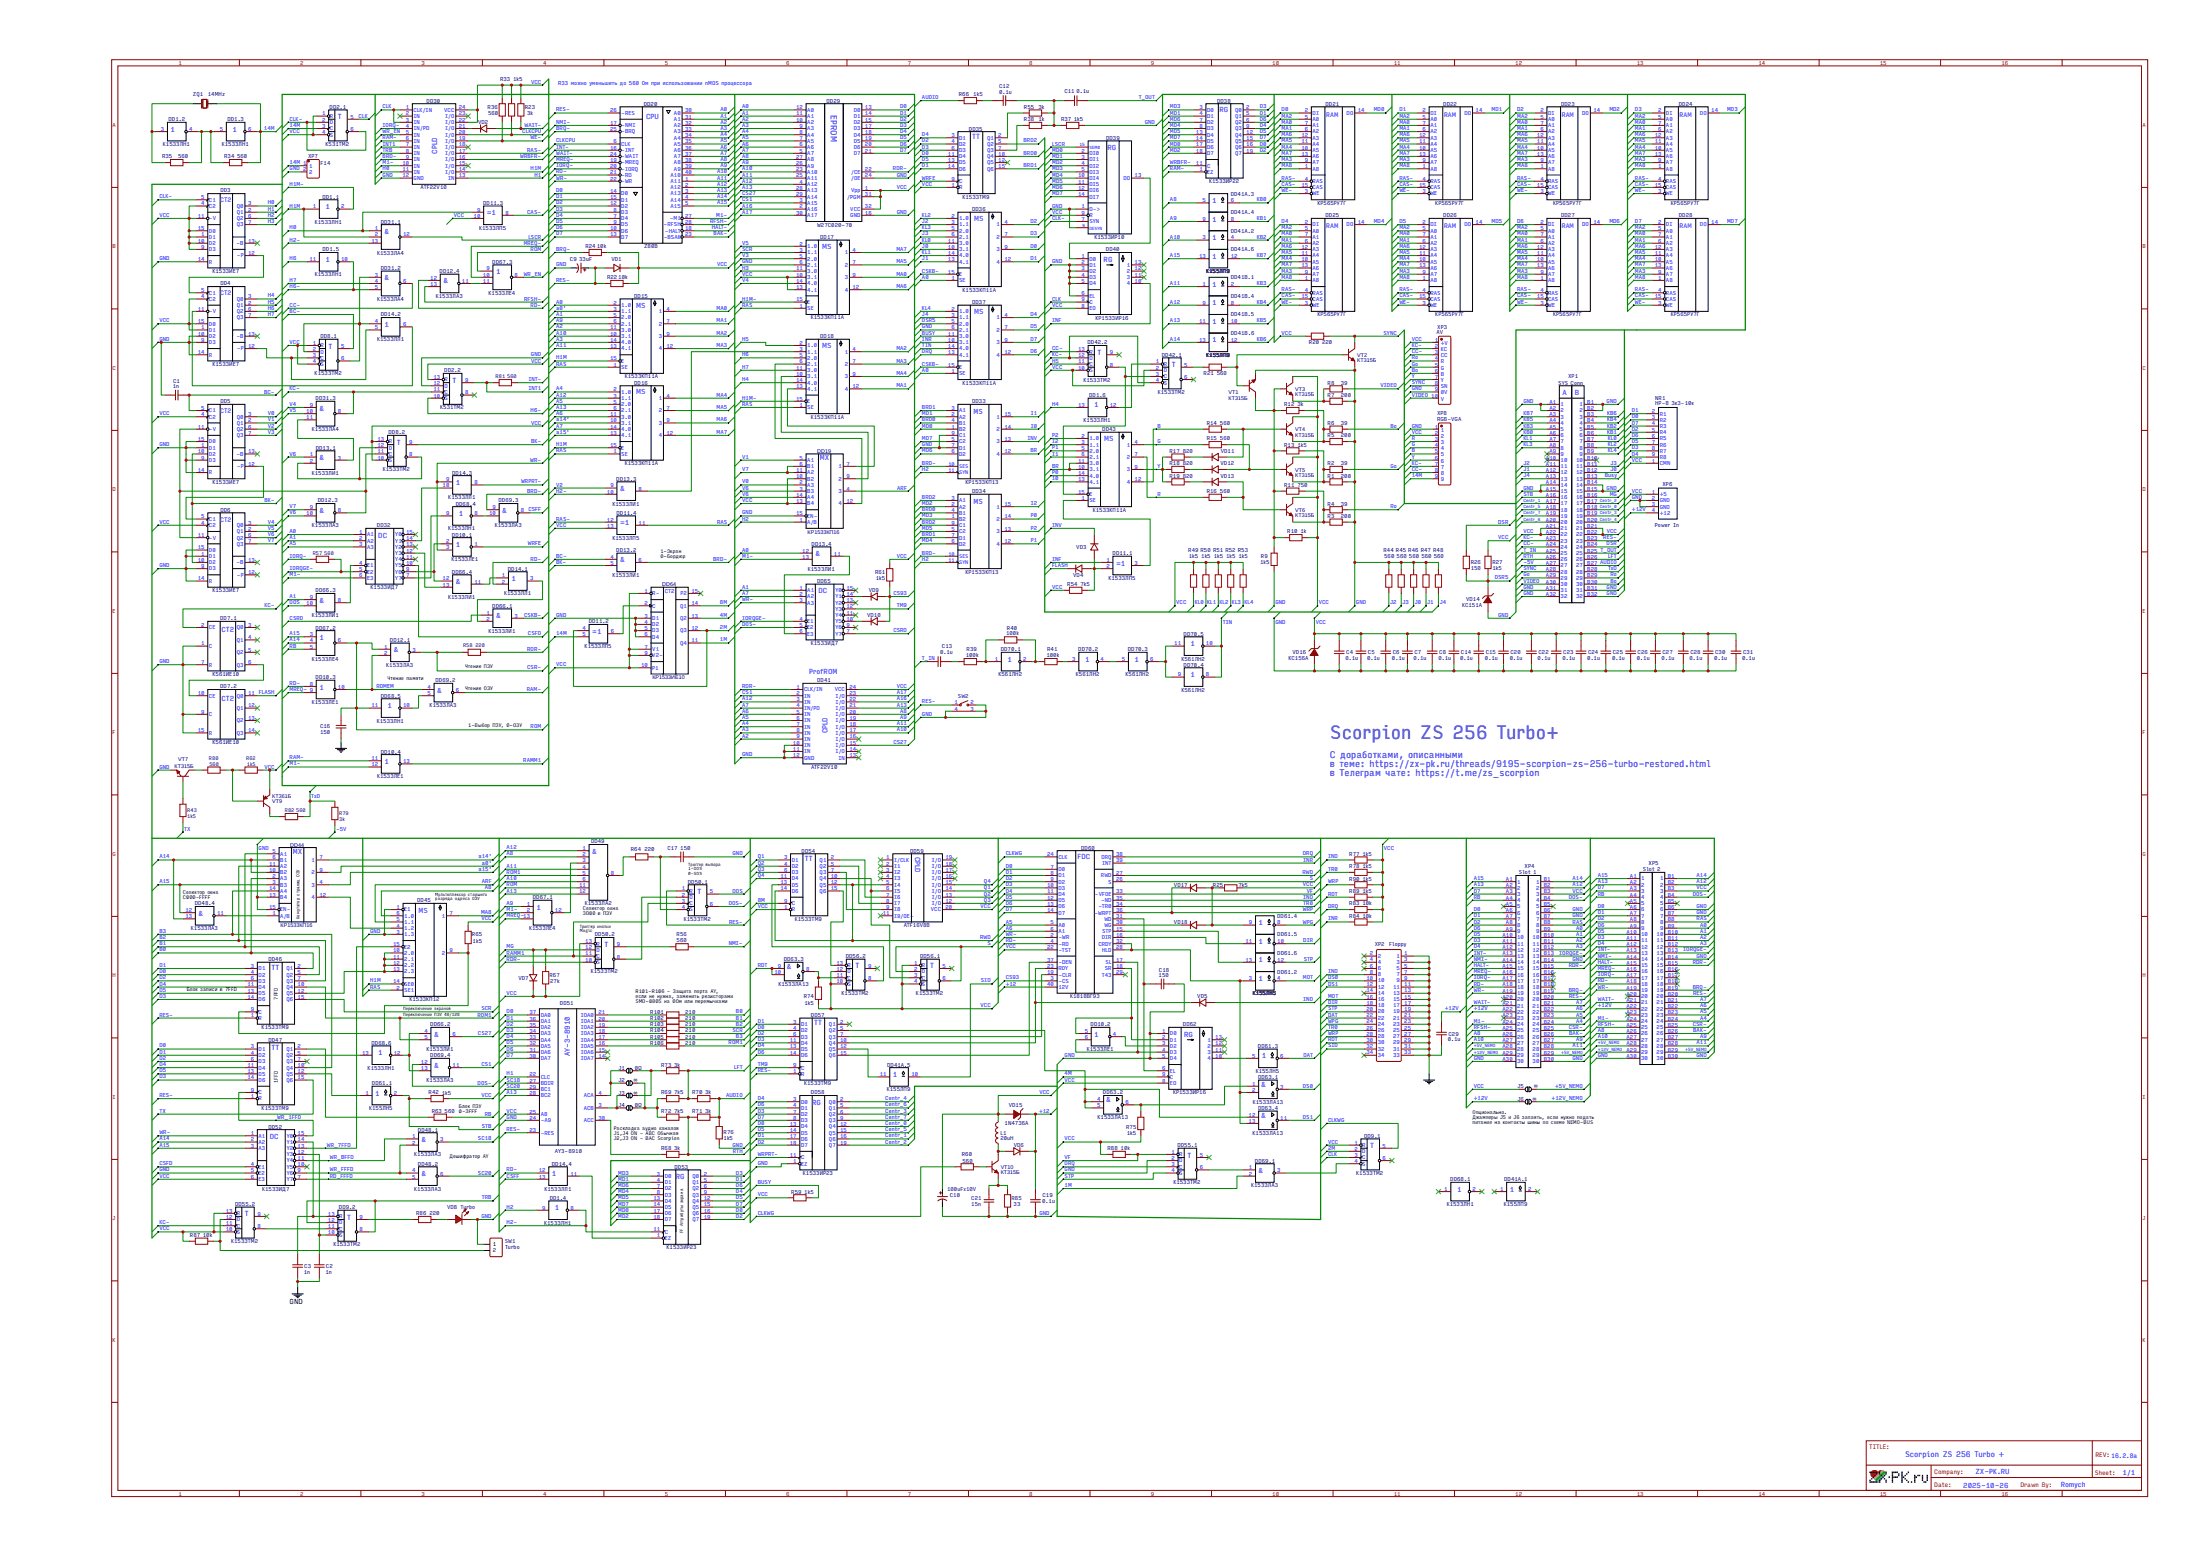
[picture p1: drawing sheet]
# EasyEDA schematic Schematic_Scorpion-256-Turbo_v16.2.8a.json
TITLE: Scorpion ZS 256 Turbo +; REV: 16.2.8a; Date: 2025-10-26; Sheet: 1/1; Drawn By: Romych; Company: ZX-PK.RU

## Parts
C1  1n  [CAP-TH_L5.08]
C2  1n  [CAP-TH_L5.08]
C3  1n  [CAP-TH_L5.08]
C4  0.1u  [CAP-TH_L5.08]
C5  0.1u  [CAP-TH_L5.08]
C6  0.1u  [CAP-TH_L5.08]
C7  0.1u  [CAP-TH_L5.08]
C8  0.1u  [CAP-TH_L5.08]
C9  33uF  [CAP-TH_BD5.0-P2.50-D1.0-FD]
C10  100uFx10V  [CAP-TH_BD6.3-P2.50-D1.0-FD]
C11  0.1u  [CAP-TH_L5.08]
C12  0.1u  [CAP-TH_L5.08]
C13  0.1u  [CAP-TH_L5.08]
C14  0.1u  [CAP-TH_L5.08]
C15  0.1u  [CAP-TH_L5.08]
C16  150  [CAP-TH_L5.08]
C17  150  [CAP-TH_L5.08]
C18  150  [CAP-TH_L5.08]
C19  0.1u  [CAP-TH_L5.08]
C20  0.1u  [CAP-TH_L5.08]
C21  15n  [CAP-TH_L5.08]
C22  0.1u  [CAP-TH_L5.08]
C23  0.1u  [CAP-TH_L5.08]
C24  0.1u  [CAP-TH_L5.08]
C25  0.1u  [CAP-TH_L5.08]
C26  0.1u  [CAP-TH_L5.08]
C27  0.1u  [CAP-TH_L5.08]
C28  0.1u  [CAP-TH_L5.08]
C29  0.1u  [CAP-TH_L5.08]
C30  0.1u  [CAP-TH_L5.08]
C31  0.1u  [CAP-TH_L5.08]
DD1  К1533ЛН1  [DIP-14_STD]  (sections 1,2,3,4,5,6)
DD2  К531ТМ2  [DIP-14_STD]  (sections 1,2)
DD3  К1533ИЕ7  [DIP-16_STD]
DD4  К1533ИЕ7  [DIP-16_STD]
DD5  К1533ИЕ7  [DIP-16_STD]
DD6  К1533ИЕ7  [DIP-16_STD]
DD7  К561ИЕ10  [DIP-16_STD]  (sections 1,2)
DD8  К1533ТМ2  [DIP-14_STD]  (sections 1,2)
DD9  К1533ТМ2  [DIP-14_STD]  (sections 1,2)
DD10  К1533ЛЕ1  [DIP-14_STD]  (sections 1,2,3,4)
DD11  К1533ЛП5  [DIP-14_STD]  (sections 1,2,3,4)
DD12  К1533ЛА3  [DIP-14_STD]  (sections 1,3,4)
DD13  К1533ЛИ1  [DIP-14_STD]  (sections 1,2,3,4)
DD14  К1533ЛЛ1  [DIP-14_STD]  (sections 1,2,3,4)
DD15  К1533КП11A  [DIP-16_STD]
DD16  К1533КП11A  [DIP-16_STD]
DD17  К1533КП11A  [DIP-16_STD]
DD18  К1533КП11A  [DIP-16_STD]
DD19  КР1533КП16  [DIP-16_STD]
DD20  Z80B  [DIP-40_STD]
DD21  КР565РУ7Г  [DIP-16_STD]
DD22  КР565РУ7Г  [DIP-16_STD]
DD23  КР565РУ7Г  [DIP-16_STD]
DD24  КР565РУ7Г  [DIP-16_STD]
DD25  КР565РУ7Г  [DIP-16_STD]
DD26  КР565РУ7Г  [DIP-16_STD]
DD27  КР565РУ7Г  [DIP-16_STD]
DD28  КР565РУ7Г  [DIP-16_STD]
DD29  W27C020-70  [DIP-32_STD_S]
DD30  ATF22V10  [DIP-24_STD_NARROW]
DD31  К1533ЛА4  [DIP-14_STD]  (sections 1,2,3)
DD32  К1533ИД7  [DIP-16_STD]
DD33  КР1533КП13  [DIP-16_STD]
DD34  КР1533КП13  [DIP-16_STD]
DD35  K1533TM9  [DIP-16_STD]
DD36  К1533КП11A  [DIP-16_STD]
DD37  К1533КП11A  [DIP-16_STD]
DD38  К1533ИР22  [DIP-20_STD_P7.2]
DD39  К1533ИР10  [DIP-16_STD]
DD40  КР1533ИР16  [DIP-14_STD]
DD41  ATF22V10  [DIP-24_STD_NARROW]
DD41A.1  К155ЛП9  [DIP-14_STD]
DD41A.2  К155ЛП9  [DIP-14_STD]
DD41A.3  К155ЛП9  [DIP-14_STD]
DD41A.4  К155ЛП9  [DIP-14_STD]
DD41A.5  К155ЛП9  [DIP-14_STD]
DD41A.6  К155ЛП9  [DIP-14_STD]
DD41B.1  К155ЛП9  [DIP-14_STD]
DD41B.4  К155ЛП9  [DIP-14_STD]
DD41B.5  К155ЛП9  [DIP-14_STD]
DD41B.6  К155ЛП9  [DIP-14_STD]
DD42  К1533ТМ2  [DIP-14_STD]  (sections 1,2)
DD43  К1533КП11A  [DIP-16_STD]
DD44  КР1533КП16  [DIP-16_STD]
DD45  К1533КП12  [DIP-16_STD]
DD46  K1533TM9  [DIP-16_STD]
DD47  K1533TM9  [DIP-16_STD]
DD48  К1533ЛА3  [DIP-14_STD]  (sections 1,2,4)
DD49  К1533ЛА2  [DIP-14_STD]
DD50  К1533ТМ2  [DIP-14_STD]  (sections 1,2)
DD51  AY3-8910  [DIP-40_STD]
DD52  К1533ИД7  [DIP-16_STD]
DD53  К1533ИР23  [DIP-20_STD_P7.2]
DD54  K1533TM9  [DIP-16_STD]
DD55  К1533ТМ2  [DIP-14_STD]  (sections 1,2)
DD56  К1533ТМ2  [DIP-14_STD]  (sections 1,2)
DD57  K1533TM9  [DIP-16_STD]
DD58  К1533ИР23  [DIP-20_STD_P7.2]
DD59  ATF16V8B  [DIP-20_STD]
DD60  К1818ВГ93  [DIP-40_STD]
DD61  К555ЛН5  [DIP-14_STD]  (sections 1,2,3,4,5,6)
DD62  КР1533ИР16  [DIP-14_STD]
DD63  К1533ЛА13  [DIP-14_STD]  (sections 1,2,3,4)
DD64  КР1533ИЕ10  [DIP-16_STD]
DD65  К1533ИД7  [DIP-16_STD]
DD66  К1533ЛИ1  [DIP-14_STD]  (sections 1,2,3,4)
DD67  К1533ЛЕ4  [DIP-14_STD]  (sections 1,2,3)
DD68  К1533ЛН1  [DIP-14_STD]  (sections 1,4,5,6)
DD69  К1533ЛА3  [DIP-14_STD]  (sections 1,2,3,4)
DD70  К561ЛН2  [DIP-14_STD]  (sections 1,2,3,4,5)
J1  0Ω  [JUMP_0603]
J2  ∞  [JUMP_0603]
J3  ∞  [JUMP_0603]
J4  0Ω  [JUMP_0603]
J5  ∞  [JUMP_0603]
J6  ∞  [JUMP_0603]
L1  20uH  [L-TH_L5.08]
NR1  НР-8 3к3-10к  [HDR-TH_9P-P2.54-V-F]
R1  200  [R_0.125_7.62]
R2  39  [R_0.125_7.62]
R3  200  [R_0.125_7.62]
R4  39  [R_0.125_7.62]
R5  200  [R_0.125_7.62]
R6  39  [R_0.125_7.62]
R7  200  [R_0.125_7.62]
R8  39  [R_0.125_7.62]
R9  1k5  [R_0.125_7.62]
R10  1k  [R_0.125_7.62]
R11  750  [R_0.125_7.62]
R12  3k  [R_0.125_7.62]
R13  1k5  [R_0.125_7.62]
R14  560  [R_0.125_7.62]
R15  560  [R_0.125_7.62]
R16  560  [R_0.125_7.62]
R17  820  [R_0.125_7.62]
R18  820  [R_0.125_7.62]
R19  820  [R_0.125_7.62]
R20  220  [R_0.125_7.62]
R21  560  [R_0.125_7.62]
R22  10k  [R_0.125_7.62]
R23  3k  [R_0.125_7.62]
R24  10k  [R_0.125_7.62]
R25  7k5  [R_0.125_7.62]
R26  150  [R_0.125_7.62]
R27  1k5  [R_0.125_7.62]
R33  1k5  [R_0.125_7.62]
R34  560  [R_0.125_7.62]
R35  560  [R_0.125_7.62]
R36  560  [R_0.125_7.62]
R37  1k5  [R_0.125_7.62]
R38  1k  [R_0.125_7.62]
R39  100k  [R_0.125_7.62]
R40  100k  [R_0.125_7.62]
R41  100k  [R_0.125_7.62]
R42  1k5  [R_0.125_7.62]
R43  1k5  [R_0.125_7.62]
R44  560  [R_0.125_7.62]
R45  560  [R_0.125_7.62]
R46  560  [R_0.125_7.62]
R47  560  [R_0.125_7.62]
R48  560  [R_0.125_7.62]
R49  1k5  [R_0.125_7.62]
R50  1k5  [R_0.125_7.62]
R51  1k5  [R_0.125_7.62]
R52  1k5  [R_0.125_7.62]
R53  1k5  [R_0.125_7.62]
R54  7k5  [R_0.125_7.62]
R55  3k  [R_0.125_7.62]
R56  560  [R_0.125_7.62]
R57  560  [R_0.125_7.62]
R58  220  [R_0.125_7.62]
R59  1k5  [R_0.125_7.62]
R60  560  [R_0.125_7.62]
R61  1k5  [R_0.125_7.62]
R62  1k5  [R_0.125_7.62]
R63  560  [R_0.125_7.62]
R64  220  [R_0.125_7.62]
R65  1k5  [R_0.125_7.62]
R66  1k5  [R_0.125_7.62]
R67  27k  [R_0.125_7.62]
R68  3k  [R_0.125_7.62]
R69  7k5  [R_0.125_7.62]
R70  3k  [R_0.125_7.62]
R71  3k  [R_0.125_7.62]
R72  7k5  [R_0.125_7.62]
R73  3k  [R_0.125_7.62]
R74  1k5  [R_0.125_7.62]
R75  1k5  [R_0.125_7.62]
R76  1k5  [R_0.125_7.62]
R77  1k5  [R_0.125_7.62]
R78  1k5  [R_0.125_7.62]
R79  3k  [R_0.125_7.62]
R80  560  [R_0.125_7.62]
R81  560  [R_0.125_7.62]
R82  560  [R_0.125_7.62]
R83  10k  [R_0.125_7.62]
R84  10k  [R_0.125_7.62]
R85  33  [R_0.125_7.62]
R86  220  [R_0.125_7.62]
R87  10k  [R_0.125_7.62]
R88  10k  [R_0.125_7.62]
R89  1k5  [R_0.125_7.62]
R90  1k5  [R_0.125_7.62]
R101  210  [R0805]
R102  210  [R0805]
R103  210  [R0805]
R104  210  [R0805]
R105  210  [R0805]
R106  210  [R0805]
SW1  Turbo  [HDR-F-2.54_1X2]
SW2  RESET-SW  [SW-TH_4P-L7.5-W6.5-P4.50]
VD1  1N4148  [D_TH_7.62]
VD2  1N4148  [D_TH_7.62]
VD3  1N4148  [D_TH_7.62]
VD4  1N4148  [D_TH_7.62]
VD5  1N4148  [D_TH_7.62]
VD6  1N4148  [D-TH_L10.16]
VD7  1N4148  [D_TH_7.62]
VD8  Turbo  [D-TH_L2.54]
VD9  1N4148  [D-TH_L11.43]
VD10  1N4148  [D_TH_7.62]
VD11  1N4148  [D_TH_7.62]
VD12  1N4148  [D_TH_7.62]
VD13  1N4148  [D_TH_7.62]
VD14  КС151А  [D_TH_7.62]
VD15  1N4736A  [D-TH_L8.89]
VD16  КС156А  [D_TH_7.62]
VD17  1N4148  [D_TH_7.62]
VD18  1N4148  [D_TH_7.62]
VT1  КТ315Б  [KT315_STD]
VT2  КТ315Б  [KT315_STD]
VT3  КТ315Б  [KT315_STD]
VT4  КТ315Б  [KT315_STD]
VT5  КТ315Б  [KT315_STD]
VT6  КТ315Б  [KT315_STD]
VT7  КТ315Б  [KT315_STD]
VT9  КТ361Б  [KT315_STD]
VT10  КТ315Б  [KT315_STD]
XP1  SYS Conn  [CONN_TH_DIN41612_64P_2X32_ANG_INV]
XP2  Floppy  [IDC-TH_Z-231011834106]
XP3  AV  [HDR-TH_10P-P2.54-V-M]
XP4  Slot 1  [SL62_P2.54_R2]
XP5  Slot 2  [SL62_P2.54_R2]
XP6  Power In  [CONN-TH-4P-JVC_MINI]
XP7  F14  [HDR-TH_2P-P2.54-M]
XP8  RGB-VGA  [HDR-TH_9P-P2.54-V-F]
ZQ1  14MHz  [OSC-49U-1]

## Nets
+5V_NEMO: J5.2 XP4.A28(28) XP4.B29(29) XP5.A28(28) XP5.B29(29)
+12V: C29.2 J6.1 XP4.A22(22) XP5.A22(22) XP6.4(+12)
+12V_NEMO: J6.2 XP4.A29(29) XP5.A29(29)
-5V: R79.1 XP1.A27(27)
GND: C1.2 C2.2 C3.2 C4.1 C5.1 C6.1 C7.1 C8.1 C9.2 C10.2 C14.1 C15.1 C16.1 C17.1 C18.2 C19.2 C20.1 C21.2 C22.1 C23.1 C24.1 C25.1 C26.1 C27.1 C28.1 C29.1 C30.1 C31.1 DD2.12(D) DD3.14(R) DD4.9(D3) DD4.10(D2) DD4.14(R) DD5.1(D1) DD5.9(D3) DD5.14(R) DD5.15(D0) DD6.1(D1) DD6.9(D3) DD6.14(R) DD6.15(D0) DD7.1(C) DD7.7(R) DD7.9(C) DD7.15(R) DD17.6(2.1) DD19.15(EN-) DD29.16(GND) DD29.24(/OE) DD30.12(GND) DD33.7(D1) DD33.9(C1) DD37.6(2.1) DD39.1(D->) DD39.6(DESYN) DD40.2(D1) DD40.3(D2) DD40.4(D3) DD40.5(D4) DD40.6(EL) DD41.10(IN) DD41.11(IN) DD41.12(GND) DD44.13(B4) DD44.15(EN-) DD45.1(E1) DD45.3(1.3) DD51.24(-A9) DD52.5(E2) DD55.2(D) DD58.1(EZ) DD62.1(D0) DD62.5(D4) DD64.3(D1) DD64.4(D2) DD64.5(D3) DD64.6(D4) R1.1 R3.1 R5.1 R7.1 R9.2 R37.1 R44.1 R45.1 R46.1 R47.1 R48.1 R76.2 R85.1 SW1.1 SW2.2 SW2.3 SW2.4 VD8.2 VD14.1(A) VD16.1(A) VT1.1(E) VT2.1(E) VT7.1(E) XP1.A1(1) XP1.A2(2) XP1.A14(14) XP1.A15(15) XP1.A31(31) XP1.A32(32) XP1.B1(1) XP1.B2(2) XP1.B14(14) XP1.B15(15) XP1.B31(31) XP1.B32(32) XP2.1 XP2.3 XP2.5 XP2.7 XP2.9 XP2.11 XP2.13 XP2.15 XP2.17 XP2.19 XP2.21 XP2.23 XP2.25 XP2.27 XP2.29 XP2.31 XP2.33 XP3.9(0V) XP4.A30(30) XP4.B6(6) XP4.B7(7) XP4.B14(14) XP4.B30(30) XP5.A30(30) XP5.B6(6) XP5.B7(7) XP5.B14(14) XP5.B30(30) XP6.2(GND) XP6.3(GND) XP7.2 XP8.1
V0: DD5.3(Q0) DD19.2(A3)
V1: DD5.2(Q1) DD19.5(A1)
V2: DD5.6(Q2) DD13.9(1)
V3: DD5.7(Q3) DD17.5(2.0)
V4: DD6.3(Q0) DD17.14(4.0) DD31.9(I1)
V5: DD6.2(Q1) DD17.2(1.0) DD31.10(I2)
V6: DD6.6(Q2) DD12.10(2) DD13.1 DD19.3(B3) DD19.14(A4)
V7: DD6.7(Q3) DD12.9(1) DD19.6(B1) DD19.11(A2)
VCC: C4.2 C5.2 C6.2 C7.2 C8.2 C10.1 C14.2 C15.2 C20.2 C22.2 C23.2 C24.2 C25.2 C26.2 C27.2 C28.2 C30.2 C31.2 DD2.1(R) DD2.4(S) DD2.13(R) DD3.1(D1) DD3.4(C2) DD3.9(D3) DD3.10(D2) DD3.11(-V) DD3.15(D0) DD4.1(D1) DD4.4(C2) DD4.15(D0) DD5.4(C2) DD6.4(C2) DD8.1(R) DD8.4(S) DD8.10(S) DD8.13(R) DD9.1(R) DD11.10(2) DD11.13(2) DD17.10(3.1) DD17.13(4.1) DD19.10(B2) DD19.13(B4) DD29.1(Vpp) DD29.31(/PGM) DD29.32(VCC) DD30.22(I/O) DD30.24(VCC) DD35.1(R) DD39.9(R) DD40.8(EO) DD41.24(VCC) DD42.2(D) DD42.10(S) DD50.13(R) DD51.25(A8) DD52.6(E3) DD54.1(R) DD55.10(S) DD55.13(R) DD56.1(R) DD56.4(S) DD56.10(S) DD56.12(D) DD59.20(VCC) DD60.22(-TST) DD62.8(EO) DD64.1(R-) DD64.7(V1) DD64.9(V2-) DD64.10(P1) J5.1 L1.2 NR1.1(CMN) R10.1 R20.2 R22.2 R23.2 R24.2 R25.2 R27.1 R33.2 R36.2 R42.2 R49.1 R50.1 R51.1 R52.1 R53.1 R54.2 R59.1 R61.2 R62.2 R65.1 R67.1 R74.2 R75.2 R77.2 R78.2 R83.2 R84.2 R87.2 R88.1 R89.2 R90.2 VD1.2(K) VD7.2(K) VD15.1(A) VD16.2(K) VT3.2(C) VT4.2(C) VT5.2(C) VT6.2(C) VT9.1(E) XP1.A21(21) XP1.A22(22) XP1.B21(21) XP1.B22(22) XP3.1(+V) XP4.B3(3) XP5.B3(3) XP6.1(+5) XP8.2
1M: DD64.11(Q4) DD69.2
2M: DD9.2(D) DD11.4(1) DD64.12(Q3)
4M: DD62.9(C) DD64.13(Q2)
8M: DD54.9(C) DD64.14(Q1)
14M: DD1.6(2) DD2.3(С) DD11.5(2) R34.2 XP7.1 XP8.9 ZQ1.1(OSC1)
+12: C19.1 DD60.40(12V) VD6.2(K) VD15.2(K)
A0: DD13.12(1) DD15.2(1.0) DD20.30(A0) DD29.12(A0) DD32.1(A1) DD36.1(SE) DD37.1(SE) XP4.B9(9) XP5.B9(9)
a0&#039;: DD15.3(1.1) DD44.9(2)
A1: DD15.5(2.0) DD20.31(A1) DD29.11(A1) DD32.2(A2) DD65.1(A1) DD66.9(1) XP4.B10(10) XP5.B10(10)
A2: DD15.11(3.0) DD20.32(A2) DD29.10(A2) DD41.9(IN) XP4.B11(11) XP5.B11(11)
A3: DD15.14(4.0) DD20.33(A3) DD29.9(A3) DD41.8(IN) XP4.B12(12) XP5.B12(12)
A4: DD16.2(1.0) DD20.34(A4) DD29.8(A4) DD41.7(IN) XP4.B24(24) XP5.B24(24)
A5: DD16.5(2.0) DD20.35(A5) DD29.7(A5) DD32.3(A3) DD41.6(IN) DD60.5(A0) XP4.B23(23) XP5.B23(23)
A6: DD16.11(3.0) DD20.36(A6) DD29.6(A6) DD41.5(IN) DD60.6(A1) XP4.B22(22) XP5.B22(22)
A7: DD16.14(4.0) DD20.37(A7) DD29.5(A7) DD41.4(IN/PD) DD65.2(A2) XP4.B21(21) XP5.B21(21)
A8: DD20.38(A8) DD29.27(A8) DD41.20(I/O) DD41A.3.5(1) DD45.6(1.0) DD49.2 XP4.A26(26) XP5.A26(26)
A9: DD15.6(2.1) DD20.39(A9) DD29.26(A9) DD41.19(I/O) DD41A.4.9(1) DD67.1(I1) XP4.B27(27) XP5.B27(27)
A10: DD15.10(3.1) DD20.40(A10) DD29.23(A10) DD41.17(I/O) DD41A.2.3(1) DD49.6 XP4.A27(27) XP5.A27(27)
A11: DD15.13(4.1) DD20.1(A11) DD29.25(A11) DD41.18(I/O) DD41B.1.1 DD49.4 XP4.B28(28) XP5.B28(28)
A12: DD16.3(1.1) DD20.2(A12) DD29.4(A12) DD41.3(IN) DD41B.4.9(1) DD49.1 XP4.B2(2) XP5.B2(2)
A13: DD16.6(2.1) DD20.3(A13) DD29.28(A13) DD41.21(I/O) DD41B.5.11(1) DD49.12(8) DD51.28(BC2) XP4.A2(2) XP5.A2(2)
A14: DD20.4(A14) DD41B.6.13(1) DD44.6(B1) DD44.10(B2) DD48.13(2) DD52.2(A2) DD67.4(I2) XP4.B1(1) XP5.B1(1)
a14&#039;: DD16.10(3.1) DD44.7(1)
A15: DD20.5(A15) DD41A.6.13(1) DD44.3(B3) DD48.12(1) DD52.3(A3) DD67.3(I1) XP4.A1(1) XP5.A1(1)
a15&#039;: DD16.13(4.1) DD44.4(3)
A16: DD29.2(A16) DD41.22(I/O)
A17: DD29.30(A17) DD41.23(I/O)
ARF: DD19.4(3) DD45.5(1.1)
AUDIO: R66.2 R70.1 R71.1 R76.1 XP1.B27(27)
B: DD43.12(4) R14.2 XP8.5
B0: DD44.2(A3) DD46.2(Q1) R101.1
B1: DD44.5(A1) DD46.5(Q2) R102.1
B2: DD44.11(A2) DD46.7(Q3) R103.1
B3: DD44.14(A4) DD47.10(Q4) R105.1
BAK-: DD20.23(-BSAK) XP4.B26(26) XP5.B26(26)
BC-: C1.1 DD5.5(C1) DD8.5(Q) DD13.4(1)
BK-: DD5.10(D2) DD6.10(D2) DD8.9(Q) DD13.5(2)
Bo: R6.1 XP1.B30(30) XP3.6(B)
BR: DD33.12(4) DD43.10(3.1) DD43.11(3.0)
BRD0: DD33.4(B1) DD34.4(B1) DD35.10(Q4)
BRD1: DD33.3(A1) DD34.7(D1) DD35.15(Q6)
BRD2: DD34.3(A1) DD34.9(C1) DD35.5(Q2)
BRD-: DD13.6(3) DD30.9(IN) DD33.10(SES) DD34.10(SES) DD69.9(1)
BRQ-: DD20.25(-BRQ) R24.1 XP4.B19(19) XP5.B19(19)
BUSY: DD37.11(3.0) R59.2
Busy: XP1.B13(13)
CAS-: DD11.8(3) DD21.15(CAS) DD22.15(CAS) DD23.15(CAS) DD24.15(CAS) DD25.15(CAS) DD26.15(CAS) DD27.15(CAS) DD28.15(CAS)
CC-: DD31.6(O) DD42.13(R) XP1.A24(24) XP3.3(CC) XP8.8
Centr_0: DD58.12(Q4) XP1.B18(18)
Centr_1: DD58.16(Q6) XP1.A17(17)
Centr_2: DD58.19(Q7) XP1.B17(17)
Centr_3: DD58.6(Q2) XP1.B19(19)
Centr_4: DD58.2(Q0) XP1.B20(20)
Centr_5: DD58.15(Q5) XP1.A18(18)
Centr_6: DD58.5(Q1) XP1.A20(20)
Centr_7: DD58.9(Q3) XP1.A19(19)
CLK: DD2.5(Q) DD9.3(С) DD30.1(CLK/IN) DD30.3(IN) DD40.9(C)
CLK-: DD2.2(D) DD2.6(&#126;Q) DD3.5(C1) DD39.7(SYN)
CLKCPU: DD20.6(CLK) DD30.20(I/O) R33.1
CLKWG: DD9.5(Q) DD60.24(CLK) R60.1
CS1: DD29.3(A15) DD41.2(IN) DD69.11(3)
CS27: DD29.29(A14) DD41.15(I/O) DD66.6(3)
CS93: DD60.3(-CS) R61.1 VD9.1(A) VD10.1(A)
CSFD: DD32.10(Y5) DD52.4(E1)
CSFF: DD14.13(2) DD69.8(3)
CSKB-: DD36.15(E) DD37.15(E) DD66.3
CSR-: DD12.3 R58.2 XP4.B25(25) XP5.B25(25)
CSRD: DD65.7(Y7) DD66.1
D0: DD20.14(D0) DD21.2(DI) DD29.13(D0) DD35.11(D4) DD36.9(3) DD38.16(Q6) DD46.4(D2) DD47.3(D1) DD51.37(DA0) DD53.16(Q6) DD57.4(D2) DD58.13(D4) DD60.7(D0) NR1.3(R2) XP4.A6(6) XP5.A6(6)
D1: DD20.15(D1) DD22.2(DI) DD29.14(D1) DD35.14(D6) DD36.12(4) DD38.5(Q1) DD46.3(D1) DD47.4(D2) DD51.36(DA1) DD53.5(Q1) DD57.3(D1) DD58.17(D6) DD60.8(D1) NR1.2(R1) XP4.A7(7) XP5.A7(7)
D2: DD20.12(D2) DD23.2(DI) DD29.15(D2) DD35.4(D2) DD36.4(1) DD38.19(Q7) DD46.6(D3) DD47.6(D3) DD51.35(DA2) DD53.19(Q7) DD57.6(D3) DD58.18(D7) DD60.9(D2) NR1.5(R4) XP4.A8(8) XP5.A8(8)
D3: DD20.8(D3) DD24.2(DI) DD29.17(D3) DD35.6(D3) DD36.7(2) DD38.2(Q0) DD46.14(D6) DD47.14(D6) DD51.34(DA3) DD53.2(Q0) DD57.11(D4) DD58.7(D2) DD60.10(D3) NR1.8(R7) XP4.A11(11) XP5.A11(11)
D4: DD20.7(D4) DD25.2(DI) DD29.18(D4) DD35.3(D1) DD37.4(1) DD38.9(Q3) DD46.11(D4) DD47.11(D4) DD51.33(DA4) DD53.9(Q3) DD57.13(D5) DD58.3(D0) DD60.11(D4) NR1.9(R8) XP4.A12(12) XP5.A12(12)
D5: DD20.9(D5) DD26.2(DI) DD29.19(D5) DD35.13(D5) DD37.7(2) DD38.12(Q4) DD46.13(D5) DD47.13(D5) DD51.32(DA5) DD53.12(Q4) DD58.14(D5) DD60.12(D5) NR1.7(R6) XP4.A10(10) XP5.A10(10)
D6: DD20.10(D6) DD27.2(DI) DD29.20(D6) DD37.12(4) DD38.6(Q2) DD51.31(DA6) DD53.6(Q2) DD57.14(D6) DD58.4(D1) DD60.13(D6) NR1.6(R5) XP4.A9(9) XP5.A9(9)
D7: DD20.13(D7) DD28.2(DI) DD29.21(D7) DD37.9(3) DD38.15(Q5) DD51.30(DA7) DD53.15(Q5) DD58.8(D3) DD60.14(D7) NR1.4(R3) XP4.A3(3) XP5.A3(3)
DAT: DD61.6(2) XP2.22
DIR: DD61.10(2) XP2.18
DOS: DD50.5(Q) DD66.10(2)
DOS-: DD50.6(&#126;Q) DD65.5(E2) DD69.12(1) XP4.B4(4) XP5.B4(4)
DRQ: DD37.13(4.1) DD55.3(С) DD60.38(DRQ) R83.1
DS0: DD63.3 XP2.10
DS1: DD63.11(3) XP2.12
DSR: R26.1 XP1.B24(24)
DSR5: DD37.5(2.0) R26.2 R27.2 VD14.2(K)
FLASH: DD7.11(Q0) VD4.2(K)
G: DD43.4(1) R15.2 XP8.4
Go: R2.1 XP1.A29(29) XP3.5(G)
H0: DD3.3(Q0) DD11.9(1) DD30.11(IN) DD31.1(I1)
H1: DD3.2(Q1) DD30.13(IN) DD51.22(CLC)
H1M: DD1.1 DD15.15(E) DD16.15(E) DD30.14(I/O) DD31.2(I2) DD45.14(SE0)
H1M-: DD1.2 DD17.15(E) DD18.15(E)
H2: DD1.9(1) DD3.6(Q2) DD19.1(A/B) DD33.11(SYN) DD34.11(SYN)
H2-: DD1.8(2) DD13.10(2) DD31.13(I3) DD53.11(C)
H3: DD3.7(Q3) DD17.11(3.0)
H4: DD1.13(1) DD4.3(Q0) DD18.14(4.0)
H5: DD4.2(Q1) DD18.2(1.0) DD42.11(C)
H6: DD1.11(1) DD4.6(Q2) DD18.5(2.0)
H6-: DD1.10(2) DD2.10(S) DD31.5(I3)
H7: DD4.7(Q3) DD18.11(3.0) DD31.4(I2)
HALT-: DD20.18(-HALT) XP4.A15(15) XP5.A15(15)
I0: DD33.14(2) DD43.13(4.1)
I1: DD33.15(1) DD43.6(2.1)
I2: DD34.15(1) DD43.3(1.1)
IND: DD60.35(-ND) R77.1 VD5.1(A) XP2.8
INF: DD11.1 DD40.10(4)
INR: DD37.10(3.1) DD60.39(INT) R84.1
INT1: DD2.9(Q) DD30.7(IN) R81.1
INT-: DD20.16(-INT) R81.2 XP4.A13(13) XP5.A13(13)
INV: DD33.13(3) VD3.2(K)
IORQ-: DD20.20(-IORQ) DD30.4(IN/PD) R57.1 XP4.A17(17) XP5.A17(17)
IORQGE-: DD32.5(E2) DD65.4(E1) R57.2 XP4.B13(13) XP5.B13(13)
J0: DD36.10(3.1) R46.2 XP1.B12(12)
J1: DD36.13(4.1) R47.2 XP1.A12(12)
J2: DD36.3(1.1) R44.2 XP1.A11(11)
J3: DD36.6(2.1) R45.2 XP1.B11(11)
J4: DD37.3(1.1) R48.2 XP1.A13(13)
KB0: DD41A.3.6(2) XP1.A6(6)
KB1: DD41A.4.8(2) XP1.B6(6)
KB2: DD41A.2.4(2) XP1.B5(5)
KB3: DD41B.1.2 XP1.A5(5)
KB4: DD41B.4.8(2) XP1.B4(4)
KB5: DD41B.5.10(2) XP1.A4(4)
KB6: DD41B.6.12(2) XP1.B3(3)
KB7: DD41A.6.12(2) XP1.A3(3)
KC-: DD2.11(С) DD7.2(CE) DD31.8(O) DD42.4(S) DD42.12(D) DD55.11(C) XP1.A23(23) XP3.2(KC) XP8.7
KL0: DD36.11(3.0) R49.2 XP1.B7(7)
KL1: DD36.14(4.0) R50.2 XP1.A7(7)
KL2: DD36.2(1.0) R51.2 XP1.B8(8)
KL3: DD36.5(2.0) R52.2 XP1.A8(8)
KL4: DD37.2(1.0) R53.2 XP1.B9(9)
LFT: R69.1 R70.2 R73.1 XP1.B26(26)
LSCR: DD31.12(O) DD39.15(SEM0)
M1-: DD10.12(2) DD13.13(2) DD20.27(-M1) DD30.10(IN) DD32.6(E3) DD67.2(I2) XP4.A24(24) XP5.A24(24)
MA0: DD15.4(1) DD17.9(3) DD21.7(A1) DD22.7(A1) DD23.7(A1) DD24.7(A1) DD25.7(A1) DD26.7(A1) DD27.7(A1) DD28.7(A1)
MA1: DD15.7(2) DD18.12(4) DD21.6(A2) DD22.6(A2) DD23.6(A2) DD24.6(A2) DD25.6(A2) DD26.6(A2) DD27.6(A2) DD28.6(A2)
MA2: DD15.9(3) DD18.4(1) DD21.5(A0) DD22.5(A0) DD23.5(A0) DD24.5(A0) DD25.5(A0) DD26.5(A0) DD27.5(A0) DD28.5(A0)
MA3: DD15.12(4) DD18.7(2) DD21.9(A7) DD22.9(A7) DD23.9(A7) DD24.9(A7) DD25.9(A7) DD26.9(A7) DD27.9(A7) DD28.9(A7)
MA4: DD16.4(1) DD18.9(3) DD21.10(A5) DD22.10(A5) DD23.10(A5) DD24.10(A5) DD25.10(A5) DD26.10(A5) DD27.10(A5) DD28.10(A5)
MA5: DD16.7(2) DD17.7(2) DD21.11(A4) DD22.11(A4) DD23.11(A4) DD24.11(A4) DD25.11(A4) DD26.11(A4) DD27.11(A4) DD28.11(A4)
MA6: DD16.9(3) DD17.12(4) DD21.12(A3) DD22.12(A3) DD23.12(A3) DD24.12(A3) DD25.12(A3) DD26.12(A3) DD27.12(A3) DD28.12(A3)
MA7: DD16.12(4) DD17.4(1) DD21.13(A6) DD22.13(A6) DD23.13(A6) DD24.13(A6) DD25.13(A6) DD26.13(A6) DD27.13(A6) DD28.13(A6)
MA8: DD21.1(A8) DD22.1(A8) DD23.1(A8) DD24.1(A8) DD25.1(A8) DD26.1(A8) DD27.1(A8) DD28.1(A8) DD45.7(1)
MD0: DD21.14(DO) DD33.1(B2) DD38.17(D6) DD39.2(DI0) DD53.17(D6)
MD1: DD22.14(DO) DD33.2(A2) DD38.4(D1) DD39.3(DI1) DD53.4(D1)
MD2: DD23.14(DO) DD34.2(A2) DD38.18(D7) DD39.4(DI2) DD53.18(D7)
MD3: DD24.14(DO) DD34.1(B2) DD38.3(D0) DD39.5(DI3) DD53.3(D0)
MD4: DD25.14(DO) DD34.6(D2) DD38.8(D3) DD39.10(DI4) DD53.8(D3)
MD5: DD26.14(DO) DD34.5(C2) DD38.13(D4) DD39.11(DI5) DD53.13(D4)
MD6: DD27.14(DO) DD33.6(D2) DD38.7(D2) DD39.12(DI6) DD53.7(D2)
MD7: DD28.14(DO) DD33.5(C2) DD38.14(D5) DD39.14(DI7) DD53.14(D5)
MG: DD50.12(D) R67.2 VD7.1(A) XP1.B16(16)
MOT: DD61.4(2) XP2.16
MREQ-: DD10.9(2) DD20.19(-MREQ) DD67.10(I2) DD67.13(I3) XP4.A16(16) XP5.A16(16)
NMI-: DD20.17(-NMI) R56.1 XP4.A14(14) XP5.A14(14)
P0: DD34.14(2) DD43.14(4.0)
P1: DD34.12(4) DD43.5(2.0)
P2: DD34.13(3) DD43.2(1.0)
Q1: DD54.3(D1) DD59.14(I/O)
Q2: DD54.4(D2) DD59.13(I/O)
Q3: DD54.6(D3) DD59.12(I/O)
Q4: DD54.11(D4) DD59.15(I/O)
R: DD43.7(2) R16.2 XP8.3
RAM-: DD10.11(1) DD30.6(IN) DD38.1(EZ) DD69.6(3)
RAMM1: DD10.13(3) DD50.3(С) DD50.11(C)
RAS: DD11.11(3) DD15.1(SE) DD16.1(SE) DD17.1(SE) DD18.1(SE) DD45.2(SE1) XP4.B8(8) XP5.B8(8)
RAS-: DD11.12(1) DD21.4(RAS) DD22.4(RAS) DD23.4(RAS) DD24.4(RAS) DD25.4(RAS) DD26.4(RAS) DD27.4(RAS) DD28.4(RAS) DD30.17(I/O)
RB: DD67.5(I3) R63.2 XP4.A4(4) XP5.A4(4)
RD-: DD10.8(1) DD12.12(1) DD14.2 DD14.12(1) DD20.21(-RD) DD60.4(-RD) XP4.A18(18) XP5.A18(18)
RD_FFFD: DD48.5(2) DD52.7(Y7)
RDMEM: DD10.10(3) DD12.2 DD69.4(1)
RDR-: DD29.22(/CE) DD41.1(CLK/IN) DD50.10(S) R58.1 XP4.B15(15) XP5.B15(15)
RDT: DD63.9(1) DD63.10(2) R89.1 XP2.30
RES-: C9.1 DD20.26(-RES) DD46.1(R) DD47.1(R) DD50.1(R) DD51.23(-RES) DD57.1(R) R22.1 SW2.1 VD1.1(A) XP1.B23(23) XP4.B20(20) XP5.B20(20)
RFSH-: DD12.13(2) DD20.28(-RFSH) XP4.A25(25) XP5.A25(25)
Ro: R4.1 XP1.B29(29) XP3.4(R)
ROM: C16.2 DD12.1 DD49.11(7) DD67.6(O) DD67.9(I1) DD68.11(1)
ROM1: DD46.10(Q4) DD49.5 DD66.5(2) R106.1
RTH: R68.1 R71.2 R72.1 XP1.A26(26)
RWD: DD54.12(Q5) DD54.14(D6) DD59.5(I4) DD60.27(RWD)
S: DD56.2(D) DD56.6(&#126;Q) DD60.26(S)
SC18: DD48.3 DD51.27(BDIR)
SC20: DD48.6(3) DD51.29(BC1)
SCR: DD17.3(1.1) DD46.15(Q6) R104.1
SID: DD41A.5.10(2) XP2.32
STB: DD61.2 R42.1 XP1.A16(16)
STP: DD55.4(S) DD61.12(2) XP2.20
SYNC: R20.1 VT2.2(C) XP1.A28(28) XP3.8(SN)
T_IN: C13.2 XP1.A25(25)
T_OUT: C11.1 XP1.B25(25)
TIN: DD37.14(4.0) DD70.8(O) DD70.10(O)
TM9: DD57.9(C) DD65.12(Y3)
TR0: DD60.34(-TR0) R78.1 XP2.26
TRB: DD9.8(-Q) DD9.12(D) DD30.8(IN)
TX: DD47.15(Q6) R43.1
TxD: R79.2 R82.2 XP1.B28(28)
VF: DD55.1(R) DD60.33(-VFOE) R88.2
VIDEO: R8.1 XP1.A30(30) XP3.10(V)
WAIT-: DD20.24(-WAIT) R23.1 VD2.1(A) XP4.A21(21) XP5.A21(21)
WE-: DD21.3(WE) DD22.3(WE) DD23.3(WE) DD24.3(WE) DD25.3(WE) DD26.3(WE) DD27.3(WE) DD28.3(WE) DD30.19(I/O) R36.1
WPG: DD61.8(2) XP2.24
WR-: DD10.3(2) DD14.9(1) DD20.22(-WR) DD52.1(A1) DD60.2(-WR) DD65.3(A3) XP4.A19(19) XP5.A19(19)
WR_1FFD: DD47.9(C) DD52.15(Y0)
WR_7FFD: DD45.15(E2) DD52.13(Y2)
WR_BFFD: DD48.1 DD52.11(Y4)
WR_EN: DD30.5(IN) DD67.8(O)
WR_FFFD: DD48.2 DD48.4(1) DD52.9(Y6)
WRBFR-: DD30.16(I/O) DD38.11(C)
WRFE: DD10.1(3) DD35.9(C)
WRP: DD60.36(-WRPT) R90.1 VD17.2(K) XP2.28
WRPRT-: DD14.8(3) DD58.11(C)
Y: DD43.9(3) R17.2 R18.2 R19.2 XP3.7(Y) XP8.6
Net-(C2-1): C2.1 DD9.10(S) DD52.12(Y3)
Net-(C3-1): C3.1 DD9.13(R) DD52.14(Y1)
Net-(C11-2): C11.2 C12.2 R37.2 R38.1 R55.1
Net-(C12-1): C12.1 R66.1
Net-(C13-1): C13.1 R39.2
Net-(C17-2): C17.2 DD50.4(S) R64.2
Net-(C18-1): C18.1 DD60.31(WD) DD62.6(EL)
Net-(C21-1): C21.1 R85.2 VT10.1(E)
Net-(DD1.2-3): DD1.3(1) R35.1 ZQ1.2(OSC2)
Net-(DD1.2-4): DD1.4(2) DD1.5(1) R34.1 R35.2
Net-(DD1.6-12): DD1.12(2) DD42.1(R)
Net-(DD3-12): DD3.12(-P) DD4.5(C1)
Net-(DD4-11): DD4.11(-V) DD14.6(3)
Net-(DD4-12): DD4.12(-P) DD8.3(С) DD14.5(2)
Net-(DD5-11): DD5.11(-V) DD6.11(-V) DD8.11(C) DD12.8(3)
Net-(DD5-12): DD5.12(-P) DD6.5(C1)
Net-(DD7.1-6): DD7.6(Q3) DD7.10(CE)
Net-(DD8.1-2): DD8.2(D) DD8.6(&#126;Q) DD14.4(1) DD31.3(I1)
Net-(DD8.2-8): DD8.8(-Q) DD8.12(D) DD13.2
Net-(DD9.1-4): DD9.4(S) DD69.3
Net-(DD9.2-9): DD9.9(Q) R86.1
Net-(DD9.2-11): DD9.11(C) DD55.8(-Q)
Net-(DD10.1-2): DD10.2(1) DD32.9(Y6) DD66.12(1)
Net-(DD10.2-4): DD10.4(3) DD62.3(D2)
Net-(DD10.2-5): DD10.5(1) DD60.18(SR) DD62.2(D1)
Net-(DD10.2-6): DD10.6(2) DD60.17(SL) DD62.4(D3)
Net-(DD11.1-2): DD11.2 R54.1 VD3.1(A) VD4.1(A)
Net-(DD11.1-3): DD11.3 DD43.1(SE)
Net-(DD11.2-6): DD11.6(3) DD64.2(C)
Net-(DD12.4-11): DD12.11(3) DD67.11(I3)
Net-(DD13.1-3): DD13.3 DD31.11(I3)
Net-(DD13.3-8): DD13.8(3) DD18.3(1.1)
Net-(DD13.4-11): DD13.11(3) DD65.6(E3)
Net-(DD14.1-1): DD14.1 DD66.11(3)
Net-(DD14.1-3): DD14.3 DD66.2
Net-(DD14.3-10): DD14.10(2) DD32.14(Y1)
Net-(DD14.4-11): DD14.11(3) DD53.1(EZ)
Net-(DD18-6): DD18.6(2.1) DD19.12(4)
Net-(DD18-10): DD18.10(3.1) DD19.9(2)
Net-(DD18-13): DD18.13(4.1) DD19.7(1)
Net-(DD30-21): DD30.21(I/O) VD2.2(K)
Net-(DD32-4): DD32.4(E1) DD66.8(3)
Net-(DD32-7): DD32.7(Y7) DD68.9(1)
Net-(DD32-12): DD32.12(Y3) DD66.13(2)
Net-(DD35-2): DD35.2(Q1) R55.2
Net-(DD35-7): DD35.7(Q3) R38.2
Net-(DD39-13): DD39.13(DO) DD40.1(D0)
Net-(DD41A.5-11): DD41A.5.11(1) DD57.12(Q5)
Net-(DD42.1-3): DD42.3(С) DD42.8(-Q) DD43.15(E)
Net-(DD42.1-5): DD42.5(Q) R21.2
Net-(DD44-1): DD44.1(A/B) DD48.11(3)
Net-(DD44-12): DD44.12(4) DD45.4(1.2)
Net-(DD45-9): DD45.9(2) DD46.9(C) R65.2
Net-(DD45-10): DD45.10(2.0) DD45.11(2.1) DD45.12(2.2) DD45.13(2.3) DD46.12(Q5)
Net-(DD47-2): DD47.2(Q1) R63.1
Net-(DD47-5): DD47.5(Q2) DD68.13(1)
Net-(DD47-12): DD47.12(Q5) DD61.1
Net-(DD49-3): DD49.3 DD67.12(O)
Net-(DD49-8): DD49.8 R64.1
Net-(DD50.1-2): DD50.2(D) DD50.8(-Q)
Net-(DD50.2-9): DD50.9(Q) R56.2
Net-(DD51-3): DD51.3(ACB) J3.1 J4.1
Net-(DD51-4): DD51.4(ACA) J1.1 J2.1
Net-(DD51-16): DD51.16(IOA5) R106.2
Net-(DD51-17): DD51.17(IOA4) R105.2
Net-(DD51-18): DD51.18(IOA3) R104.2
Net-(DD51-19): DD51.19(IOA2) R103.2
Net-(DD51-20): DD51.20(IOA1) R102.2
Net-(DD51-21): DD51.21(IOA0) R101.2
Net-(DD51-38): DD51.38(ACC) R68.2
Net-(DD54-2): DD54.2(Q1) DD59.7(I6)
Net-(DD54-5): DD54.5(Q2) DD59.8(I7)
Net-(DD54-7): DD54.7(Q3) DD59.9(I8)
Net-(DD54-10): DD54.10(Q4) DD56.3(С) DD59.6(I5)
Net-(DD54-13): DD54.13(D5) DD56.8(-Q)
Net-(DD54-15): DD54.15(Q6) DD56.13(R)
Net-(DD55.1-6): DD55.6(&#126;Q) DD69.1
Net-(DD55.2-12): DD55.12(D) R87.1 SW1.2
Net-(DD56.2-11): DD56.11(C) DD63.8(3) R74.1
Net-(DD57-5): DD57.5(Q2) DD63.4(1) DD63.5(2) DD63.12(1)
Net-(DD57-7): DD57.7(Q3) DD60.19(-CLR)
Net-(DD57-10): DD57.10(Q4) DD60.23(RDY) VD5.2(K)
Net-(DD57-15): DD57.15(Q6) DD60.37(-DEN)
Net-(DD60-15): DD60.15(STP) DD61.13(1)
Net-(DD60-16): DD60.16(DIR) DD61.11(1)
Net-(DD60-28): DD60.28(HLD) DD60.32(CRDY) DD61.3(1) DD63.2 DD63.13(2)
Net-(DD60-30): DD60.30(WG) VD18.2(K)
Net-(DD61.3-5): DD61.5(1) DD62.10(4)
Net-(DD61.4-9): DD61.9(1) R25.1 VD17.1(A) VD18.1(A)
Net-(DD63.1-1): DD63.1 DD63.6(3) R75.1
Net-(DD65-10): DD65.10(Y5) VD10.2(K)
Net-(DD65-14): DD65.14(Y1) VD9.2(K)
Net-(DD66.2-4): DD66.4(1) DD68.12(2) DD69.13(2)
Net-(DD68.4-8): DD68.8(2) DD69.10(2)
Net-(DD68.5-10): DD68.10(2) DD69.5(2)
Net-(DD70.1-1): DD70.1(I) R39.1 R40.2
Net-(DD70.1-2): DD70.2(O) R40.1 R41.2
Net-(DD70.2-3): DD70.3(I) R41.1
Net-(DD70.2-4): DD70.4(O) DD70.5(I)
Net-(DD70.3-6): DD70.6(O) DD70.9(I) DD70.11(I)
Net-(J1-2): J1.2 J3.2 R73.2
Net-(J2-2): J2.2 J4.2 R69.2 R72.2
Net-(L1-1): L1.1 VD6.1(A) VT10.2(C)
Net-(R1-2): R1.2 R2.2 R13.1 VT5.1(E)
Net-(R3-2): R3.2 R4.2 R11.1 VT6.1(E)
Net-(R5-2): R5.2 R6.2 R12.1 VT4.1(E)
Net-(R7-2): R7.2 R8.2 VT3.1(E)
Net-(R9-1): R9.1 R10.2 R11.2 R12.2 R13.2 VT1.2(C) VT3.3(B)
Net-(R14-1): R14.1 VD11.1(A) VT4.3(B)
Net-(R15-1): R15.1 VD12.1(A) VT5.3(B)
Net-(R16-1): R16.1 VD13.1(A) VT6.3(B)
Net-(R17-1): R17.1 VD11.2(K)
Net-(R18-1): R18.1 VD12.2(K)
Net-(R19-1): R19.1 VD13.2(K)
Net-(R21-1): R21.1 VT1.3(B) VT2.3(B)
Net-(R43-2): R43.2 VT7.3(B)
Net-(R60-2): R60.2 VT10.3(B)
Net-(R62-1): R62.1 R80.2 VT9.3(B)
Net-(R80-1): R80.1 VT7.2(C)
Net-(R82-1): R82.1 VT9.2(C)
Net-(R86-2): R86.2 VD8.1

Not connected (* = marked no-connect by the designer): DD1 7(GND) 14(VCC); DD2 7(GND) 8(&#126;Q)* 14(VCC); DD3 8(GND) 13(-B)* 16(VCC); DD4 8(GND) 13(-B)* 16(VCC); DD5 8(GND) 13(-B)* 16(VCC); DD6 8(GND) 12(-P)* 13(-B)* 16(VCC); DD7 3(Q0)* 4(Q1)* 5(Q2)* 8(GND) 12(Q1)* 13(Q2)* 14(Q3)* 16(VCC); DD8 7(GND) 14(VCC); DD9 6(&#126;Q)* 7(GND) 14(VCC); DD10 7(GND) 14(VCC); DD11 7(GND) 14(VCC); DD12 7(GND) 14(VCC); DD13 7(GND) 14(VCC); DD14 7(GND) 14(VCC); DD15 8(GND) 16(VCC); DD16 8(GND) 16(VCC); DD17 8(GND) 16(VCC); DD18 8(GND) 16(VCC); DD19 8(GND) 16(VCC); DD20 11(VCC) 29(GND); DD21 8(VCC) 16(GND); DD22 8(VCC) 16(GND); DD23 8(VCC) 16(GND); DD24 8(VCC) 16(GND); DD25 8(VCC) 16(GND); DD26 8(VCC) 16(GND); DD27 8(VCC) 16(GND); DD28 8(VCC) 16(GND); DD30 2(IN)* 15(I/O)* 18(I/O)* 23(I/O)*; DD31 7(GND) 14(VCC); DD32 8(GND) 11(Y4)* 13(Y2)* 15(Y0)* 16(VCC); DD33 8(GND) 16(VCC); DD34 8(GND) 16(VCC); DD35 8(GND) 12(Q5)* 16(VCC); DD36 8(GND) 16(VCC); DD37 8(GND) 16(VCC); DD38 10(GND) 20(VCC); DD39 8(GND) 16(VCC); DD40 7(GND) 11(3)* 12(2)* 13(1)* 14(VCC); DD41 13(IN)* 14(I/O)* 16(I/O)*; DD41A.1 1* 2* 7(GND) 14(VCC); DD41B.1 7(GND) 14(VCC); DD42 6(&#126;Q)* 7(GND) 9(Q)* 14(VCC); DD43 8(GND) 16(VCC); DD44 8(GND) 16(VCC); DD45 8(GND) 16(VCC); DD46 8(GND) 16(VCC); DD47 7(Q3)* 8(GND) 16(VCC); DD48 7(GND) 14(VCC); DD49 7(GND) 14(VCC); DD50 7(GND) 14(VCC); DD51 1(GND) 14(IOA7)* 15(IOA6)* 40(VCC); DD52 8(GND) 10(Y5)* 16(VCC); DD53 10(GND) 20(VCC); DD54 8(GND) 16(VCC); DD55 5(Q)* 7(GND) 9(Q)* 14(VCC); DD56 5(Q)* 7(GND) 9(Q)* 14(VCC); DD57 2(Q1)* 8(GND) 16(VCC); DD58 10(GND) 20(VCC); DD59 1(I/CLK)* 2(I1)* 3(I2)* 4(I3)* 10(GND) 11(I9/OE-)* 16(I/O)* 17(I/O)* 18(I/O)* 19(I/O)*; DD60 20(GND) 21(VCC) 29(T43)*; DD61 7(GND) 14(VCC); DD62 7(GND) 11(3)* 12(2)* 13(1)* 14(VCC); DD63 7(GND) 14(VCC); DD64 8(GND) 15(P2)* 16(VCC); DD65 8(GND) 9(Y6)* 11(Y4)* 13(Y2)* 15(Y0)* 16(VCC); DD66 7(GND) 14(VCC); DD67 7(GND) 14(VCC); DD68 1* 2* 7(GND) 14(VCC); DD69 7(GND) 14(VCC); DD70 7(GND) 14(VCC); XP1 A9(9)* A10(10)* B10(10)*; XP2 2* 4* 6* 14* 34*; XP4 A5(5)* A20(20)* A23(23)* B5(5)* B16(16)* B17(17)* B18(18)*; XP5 A5(5)* A20(20)* A23(23)* B5(5)* B16(16)* B17(17)* B18(18)*

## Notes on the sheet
- R33 можно уменьшить до 560 Ом при использовании nMOS процессора
- 1-Экран
  0-Бордюр
- Чтение ПЗУ
- ProfROM
- Чтение памяти
- Чтение ОЗУ
- 1-Выбор ПЗУ, 0-ОЗУ
- Scorpion ZS 256 Turbo+
- С доработками, описанными
  в теме: https://zx-pk.ru/threads/9195-scorpion-zs-256-turbo-restored.html
  в Телеграм чате: https://t.me/zs_scorpion
- Триггер выбора
  1-DOS
  0-SOS
- Селектор окна
  C000-FFFF
- Мультиплексор старшего
  разряда адреса ОЗУ
- Селектор окна
  3D00 в ПЗУ
- Комутатор страниц ОЗУ
- Триггер кнопки
  Magic
- Блок записи в 7FFD
- R101-R106 - Защита порта AY,
  если не нужна, заменить резисторами
  SMD-0805 на 0Ом или перемычками
- 7FFD
- Переключение экранов
- Переключение ПЗУ 48/128
- 1FFD
- Блок ПЗУ
  0-3FFF
- Опционально.
  Джамперы J5 и J6 запаять, если нужно подать
  питание на контакты шины по схеме NEMO-BUS
- Раскладка аудио каналов
  J1,J4 ON - ABC Обычная
  J2,J3 ON - BAC Scorpion
- Дешифратор AY
- FF Аттрибуты экрана
